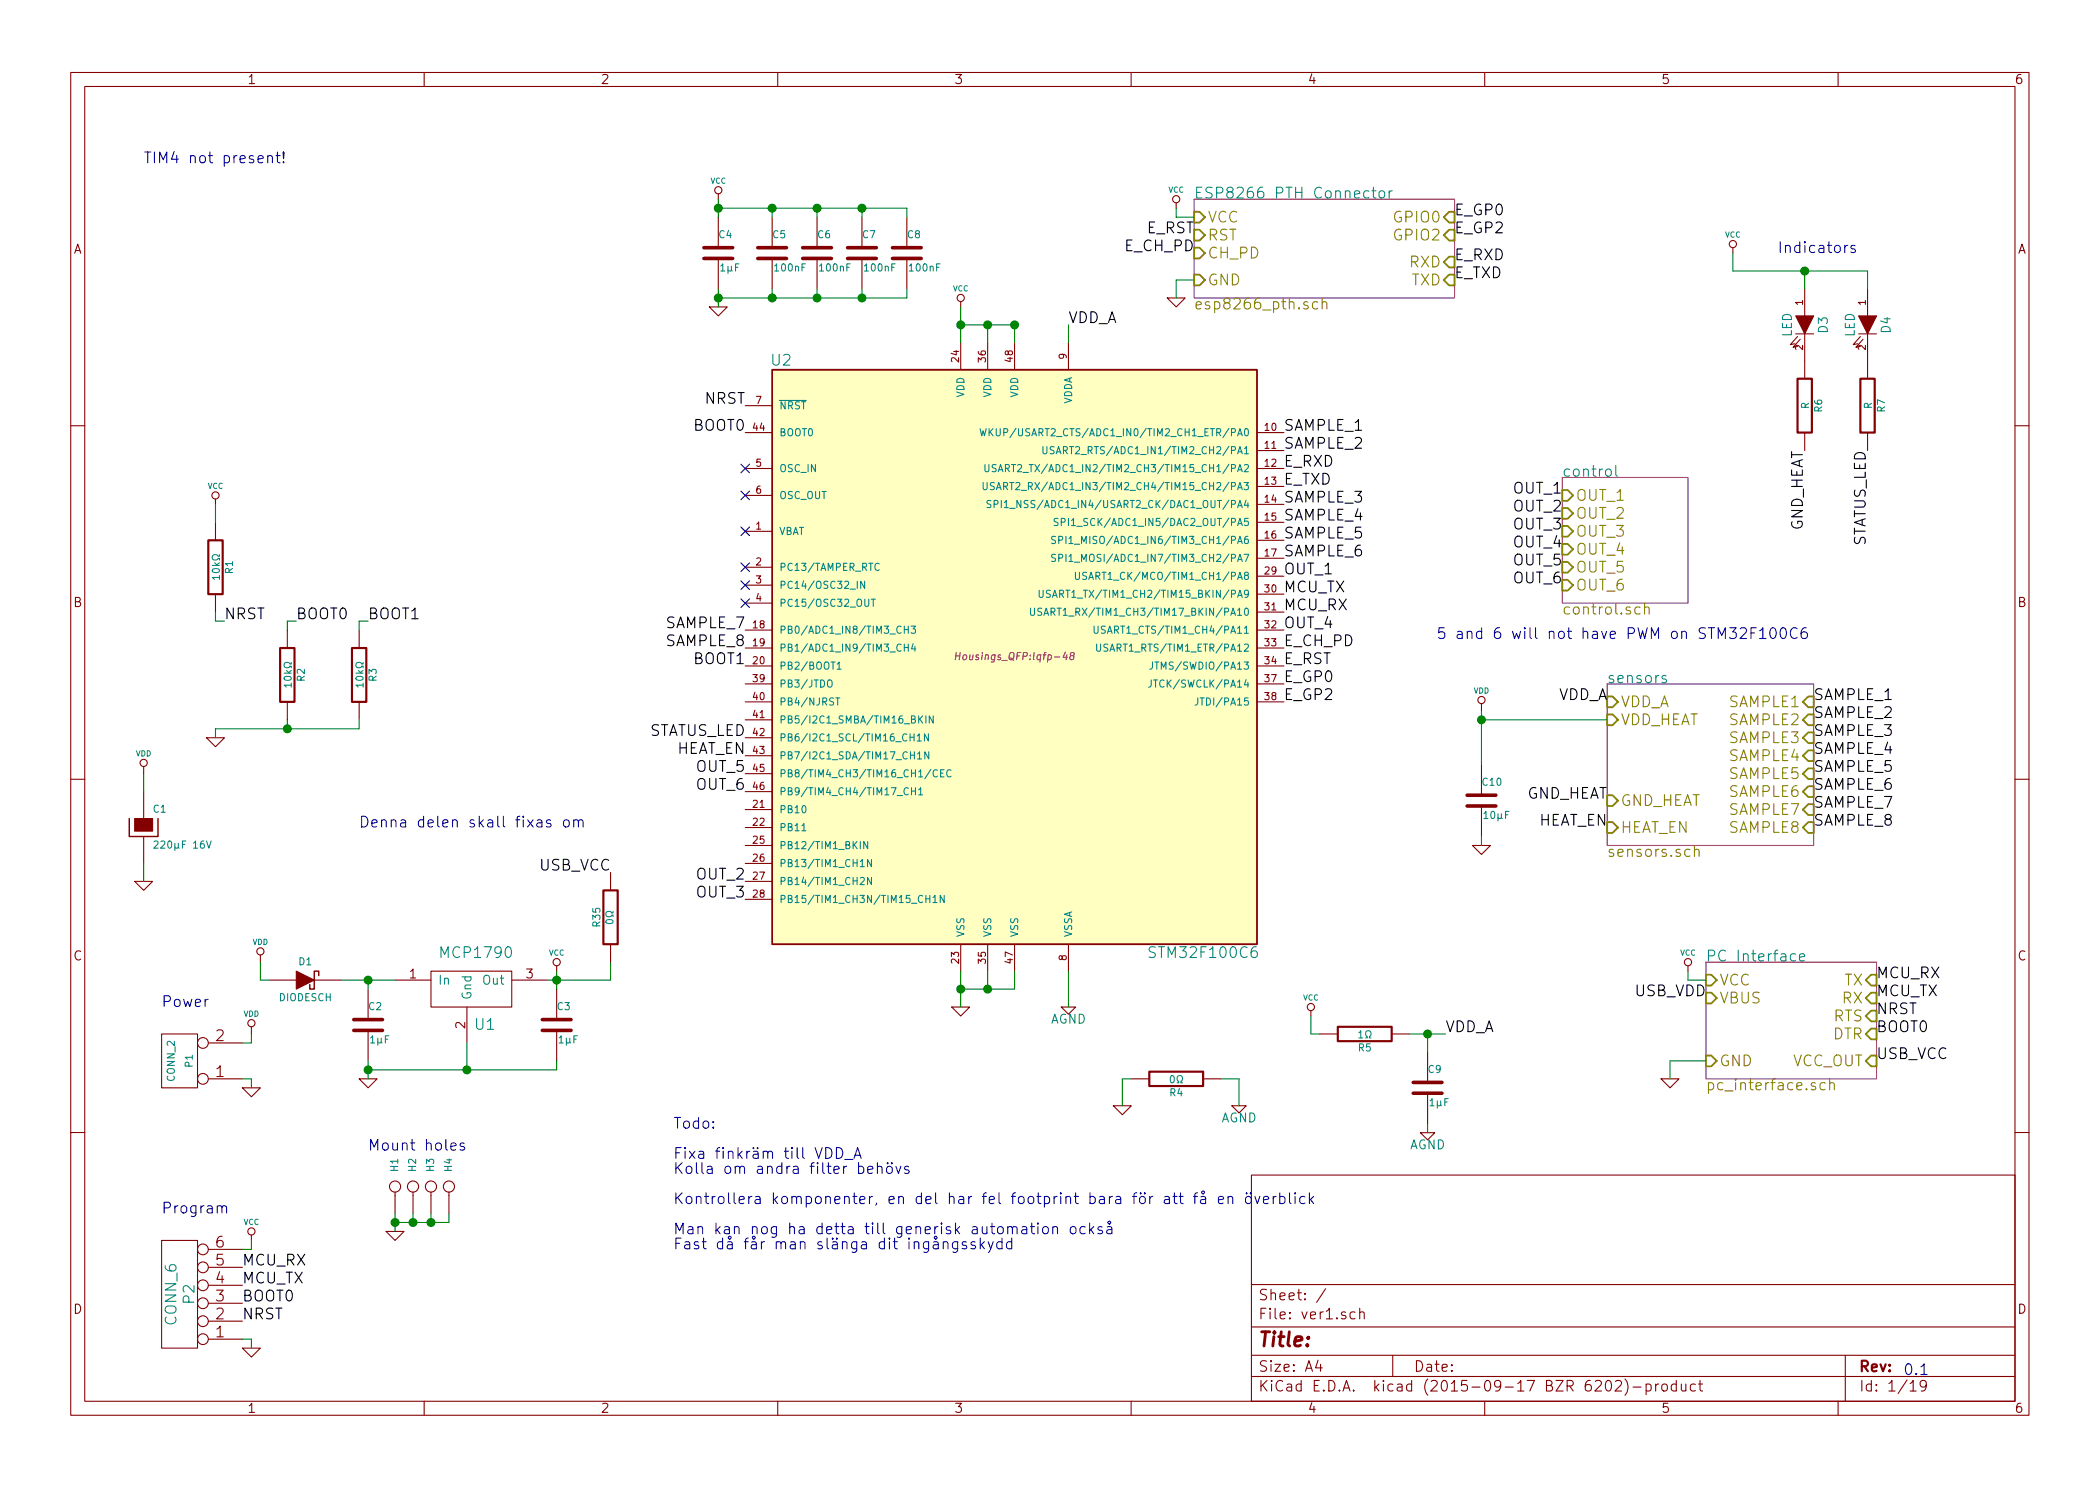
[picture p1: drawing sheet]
EESchema Schematic File Version 2
LIBS:power
LIBS:device
LIBS:transistors
LIBS:conn
LIBS:linear
LIBS:regul
LIBS:74xx
LIBS:cmos4000
LIBS:adc-dac
LIBS:memory
LIBS:xilinx
LIBS:special
LIBS:microcontrollers
LIBS:dsp
LIBS:microchip
LIBS:analog_switches
LIBS:motorola
LIBS:texas
LIBS:intel
LIBS:audio
LIBS:interface
LIBS:digital-audio
LIBS:philips
LIBS:display
LIBS:cypress
LIBS:siliconi
LIBS:opto
LIBS:atmel
LIBS:contrib
LIBS:valves
LIBS:stm32
LIBS:vreg
LIBS:ft231x
LIBS:usb_micro_b
LIBS:w_connectors
LIBS:ver1-cache
EELAYER 25 0
EELAYER END
$Descr A4 11693 8268
encoding utf-8
Sheet 1 19
Title ""
Date ""
Rev ""
Comp ""
Comment1 ""
Comment2 ""
Comment3 ""
Comment4 ""
$EndDescr
$Comp
L STM32F100C6 U2
U 1 1
P 5650 3650
F 0 "U2" H 4350 5300 60  0000 C CNN
F 1 "STM32F100C6" H 6700 2000 60  0000 C CNN
F 2 "Housings_QFP:lqfp-48" H 5650 3650 40  0000 C CIN
F 3 "" H 5650 3650 60  0000 C CNN
	1    5650 3650
	1    0    0    -1  
$EndComp
Text Label 7150 3400 0    60   ~ 0
MCU_RX
Text Label 7150 3300 0    60   ~ 0
MCU_TX
$Comp
L GND #PWR01
U 1 1
P 5350 5600
F 0 "#PWR01" H 5350 5600 30  0001 C CNN
F 1 "GND" H 5350 5530 30  0001 C CNN
F 2 "" H 5350 5600 60  0000 C CNN
F 3 "" H 5350 5600 60  0000 C CNN
	1    5350 5600
	1    0    0    -1  
$EndComp
$Comp
L VCC #PWR02
U 1 1
P 5350 1700
F 0 "#PWR02" H 5350 1800 30  0001 C CNN
F 1 "VCC" H 5350 1800 30  0000 C CNN
F 2 "" H 5350 1700 60  0000 C CNN
F 3 "" H 5350 1700 60  0000 C CNN
	1    5350 1700
	1    0    0    -1  
$EndComp
Text Label 4150 2400 2    60   ~ 0
BOOT0
Text Label 4150 2250 2    60   ~ 0
NRST
Text Label 1250 3450 0    60   ~ 0
NRST
$Comp
L R R3
U 1 1
P 2000 3750
F 0 "R3" V 2080 3750 40  0000 C CNN
F 1 "10kΩ" V 2007 3751 40  0000 C CNN
F 2 "SMD_Packages:SMD-0603_r" V 1930 3750 30  0001 C CNN
F 3 "" H 2000 3750 30  0000 C CNN
	1    2000 3750
	1    0    0    -1  
$EndComp
Text Label 4150 3700 2    60   ~ 0
BOOT1
Text Label 2050 3450 0    60   ~ 0
BOOT1
Text Label 1650 3450 0    60   ~ 0
BOOT0
$Comp
L R R1
U 1 1
P 1200 3150
F 0 "R1" V 1280 3150 40  0000 C CNN
F 1 "10kΩ" V 1207 3151 40  0000 C CNN
F 2 "SMD_Packages:SMD-0603_r" V 1130 3150 30  0001 C CNN
F 3 "" H 1200 3150 30  0000 C CNN
	1    1200 3150
	1    0    0    -1  
$EndComp
$Comp
L R R2
U 1 1
P 1600 3750
F 0 "R2" V 1680 3750 40  0000 C CNN
F 1 "10kΩ" V 1607 3751 40  0000 C CNN
F 2 "SMD_Packages:SMD-0603_r" V 1530 3750 30  0001 C CNN
F 3 "" H 1600 3750 30  0000 C CNN
	1    1600 3750
	1    0    0    -1  
$EndComp
$Comp
L GND #PWR03
U 1 1
P 1200 4100
F 0 "#PWR03" H 1200 4100 30  0001 C CNN
F 1 "GND" H 1200 4030 30  0001 C CNN
F 2 "" H 1200 4100 60  0000 C CNN
F 3 "" H 1200 4100 60  0000 C CNN
	1    1200 4100
	1    0    0    -1  
$EndComp
$Comp
L VCC #PWR04
U 1 1
P 1200 2800
F 0 "#PWR04" H 1200 2900 30  0001 C CNN
F 1 "VCC" H 1200 2900 30  0000 C CNN
F 2 "" H 1200 2800 60  0000 C CNN
F 3 "" H 1200 2800 60  0000 C CNN
	1    1200 2800
	1    0    0    -1  
$EndComp
$Comp
L GND #PWR05
U 1 1
P 4000 1700
F 0 "#PWR05" H 4000 1700 30  0001 C CNN
F 1 "GND" H 4000 1630 30  0001 C CNN
F 2 "" H 4000 1700 60  0000 C CNN
F 3 "" H 4000 1700 60  0000 C CNN
	1    4000 1700
	1    0    0    -1  
$EndComp
$Comp
L VCC #PWR06
U 1 1
P 4000 1100
F 0 "#PWR06" H 4000 1200 30  0001 C CNN
F 1 "VCC" H 4000 1200 30  0000 C CNN
F 2 "" H 4000 1100 60  0000 C CNN
F 3 "" H 4000 1100 60  0000 C CNN
	1    4000 1100
	1    0    0    -1  
$EndComp
$Comp
L C C5
U 1 1
P 4300 1400
F 0 "C5" H 4300 1500 40  0000 L CNN
F 1 "100nF" H 4306 1315 40  0000 L CNN
F 2 "SMD_Packages:SMD-0603_c" H 4338 1250 30  0001 C CNN
F 3 "" H 4300 1400 60  0000 C CNN
	1    4300 1400
	1    0    0    -1  
$EndComp
$Comp
L C C4
U 1 1
P 4000 1400
F 0 "C4" H 4000 1500 40  0000 L CNN
F 1 "1µF" H 4006 1315 40  0000 L CNN
F 2 "SMD_Packages:SMD-0603_c" H 4038 1250 30  0001 C CNN
F 3 "" H 4000 1400 60  0000 C CNN
	1    4000 1400
	1    0    0    -1  
$EndComp
$Comp
L C C6
U 1 1
P 4550 1400
F 0 "C6" H 4550 1500 40  0000 L CNN
F 1 "100nF" H 4556 1315 40  0000 L CNN
F 2 "SMD_Packages:SMD-0603_c" H 4588 1250 30  0001 C CNN
F 3 "" H 4550 1400 60  0000 C CNN
	1    4550 1400
	1    0    0    -1  
$EndComp
$Comp
L C C7
U 1 1
P 4800 1400
F 0 "C7" H 4800 1500 40  0000 L CNN
F 1 "100nF" H 4806 1315 40  0000 L CNN
F 2 "SMD_Packages:SMD-0603_c" H 4838 1250 30  0001 C CNN
F 3 "" H 4800 1400 60  0000 C CNN
	1    4800 1400
	1    0    0    -1  
$EndComp
$Comp
L C C8
U 1 1
P 5050 1400
F 0 "C8" H 5050 1500 40  0000 L CNN
F 1 "100nF" H 5056 1315 40  0000 L CNN
F 2 "SMD_Packages:SMD-0603_c" H 5088 1250 30  0001 C CNN
F 3 "" H 5050 1400 60  0000 C CNN
	1    5050 1400
	1    0    0    -1  
$EndComp
$Comp
L VCC #PWR07
U 1 1
P 3100 5400
F 0 "#PWR07" H 3100 5500 30  0001 C CNN
F 1 "VCC" H 3100 5500 30  0000 C CNN
F 2 "" H 3100 5400 60  0000 C CNN
F 3 "" H 3100 5400 60  0000 C CNN
	1    3100 5400
	1    0    0    -1  
$EndComp
$Comp
L GND #PWR08
U 1 1
P 2050 6000
F 0 "#PWR08" H 2050 6000 30  0001 C CNN
F 1 "GND" H 2050 5930 30  0001 C CNN
F 2 "" H 2050 6000 60  0000 C CNN
F 3 "" H 2050 6000 60  0000 C CNN
	1    2050 6000
	1    0    0    -1  
$EndComp
$Comp
L CONN_6 P2
U 1 1
P 1000 7200
F 0 "P2" V 950 7200 60  0000 C CNN
F 1 "CONN_6" V 1050 7200 60  0000 C CNN
F 2 "w_conn_jst-ph:b6b-ph-kl" H 1000 7200 60  0001 C CNN
F 3 "" H 1000 7200 60  0000 C CNN
	1    1000 7200
	-1   0    0    1   
$EndComp
$Comp
L GND #PWR09
U 1 1
P 1400 7500
F 0 "#PWR09" H 1400 7500 30  0001 C CNN
F 1 "GND" H 1400 7430 30  0001 C CNN
F 2 "" H 1400 7500 60  0000 C CNN
F 3 "" H 1400 7500 60  0000 C CNN
	1    1400 7500
	1    0    0    -1  
$EndComp
Text Label 1350 7350 0    60   ~ 0
NRST
Text Label 1350 7250 0    60   ~ 0
BOOT0
Text Label 1350 7150 0    60   ~ 0
MCU_TX
Text Label 1350 7050 0    60   ~ 0
MCU_RX
$Comp
L VCC #PWR010
U 1 1
P 1400 6900
F 0 "#PWR010" H 1400 7000 30  0001 C CNN
F 1 "VCC" H 1400 7000 30  0000 C CNN
F 2 "" H 1400 6900 60  0000 C CNN
F 3 "" H 1400 6900 60  0000 C CNN
	1    1400 6900
	1    0    0    -1  
$EndComp
Text Notes 900  6750 0    60   ~ 0
Program
$Comp
L CONN_2 P1
U 1 1
P 1000 5900
F 0 "P1" V 950 5900 40  0000 C CNN
F 1 "CONN_2" V 1050 5900 40  0000 C CNN
F 2 "Connect:bornier2" H 1000 5900 60  0001 C CNN
F 3 "" H 1000 5900 60  0000 C CNN
	1    1000 5900
	-1   0    0    1   
$EndComp
Text Notes 900  5600 0    60   ~ 0
Power
$Comp
L GND #PWR011
U 1 1
P 1400 6050
F 0 "#PWR011" H 1400 6050 30  0001 C CNN
F 1 "GND" H 1400 5980 30  0001 C CNN
F 2 "" H 1400 6050 60  0000 C CNN
F 3 "" H 1400 6050 60  0000 C CNN
	1    1400 6050
	1    0    0    -1  
$EndComp
$Comp
L VDD #PWR012
U 1 1
P 1400 5750
F 0 "#PWR012" H 1400 5850 30  0001 C CNN
F 1 "VDD" H 1400 5860 30  0000 C CNN
F 2 "" H 1400 5750 60  0000 C CNN
F 3 "" H 1400 5750 60  0000 C CNN
	1    1400 5750
	1    0    0    -1  
$EndComp
Text Notes 800  900  0    60   ~ 0
TIM4 not present!
Text Notes 10600 7650 0    60   ~ 0
0.1
$Comp
L VCC #PWR013
U 1 1
P 9650 1400
F 0 "#PWR013" H 9650 1500 30  0001 C CNN
F 1 "VCC" H 9650 1500 30  0000 C CNN
F 2 "" H 9650 1400 60  0000 C CNN
F 3 "" H 9650 1400 60  0000 C CNN
	1    9650 1400
	1    0    0    -1  
$EndComp
Text Notes 9900 1400 0    60   ~ 0
Indicators\n
$Sheet
S 9500 5350 950  650 
U 55A2868D
F0 "PC Interface" 60
F1 "pc_interface.sch" 60
F2 "GND" I L 9500 5900 60 
F3 "VCC" I L 9500 5450 60 
F4 "VBUS" I L 9500 5550 60 
F5 "TX" I R 10450 5450 60 
F6 "RX" I R 10450 5550 60 
F7 "RTS" I R 10450 5650 60 
F8 "DTR" I R 10450 5750 60 
F9 "VCC_OUT" I R 10450 5900 60 
$EndSheet
Text Label 10450 5450 0    60   ~ 0
MCU_RX
Text Label 10450 5550 0    60   ~ 0
MCU_TX
Text Label 10450 5750 0    60   ~ 0
BOOT0
Text Label 10450 5650 0    60   ~ 0
NRST
$Comp
L GND #PWR014
U 1 1
P 9300 6000
F 0 "#PWR014" H 9300 6000 30  0001 C CNN
F 1 "GND" H 9300 5930 30  0001 C CNN
F 2 "" H 9300 6000 60  0000 C CNN
F 3 "" H 9300 6000 60  0000 C CNN
	1    9300 6000
	1    0    0    -1  
$EndComp
$Comp
L VCC #PWR015
U 1 1
P 9400 5400
F 0 "#PWR015" H 9400 5500 30  0001 C CNN
F 1 "VCC" H 9400 5500 30  0000 C CNN
F 2 "" H 9400 5400 60  0000 C CNN
F 3 "" H 9400 5400 60  0000 C CNN
	1    9400 5400
	1    0    0    -1  
$EndComp
Text Label 9500 5550 2    60   ~ 0
USB_VDD
$Sheet
S 6650 1100 1450 550 
U 55A636C7
F0 "ESP8266 PTH Connector" 60
F1 "esp8266_pth.sch" 60
F2 "RXD" I R 8100 1450 60 
F3 "GPIO0" I R 8100 1200 60 
F4 "GPIO2" I R 8100 1300 60 
F5 "GND" I L 6650 1550 60 
F6 "TXD" I R 8100 1550 60 
F7 "CH_PD" I L 6650 1400 60 
F8 "RST" I L 6650 1300 60 
F9 "VCC" I L 6650 1200 60 
$EndSheet
$Comp
L VCC #PWR016
U 1 1
P 6550 1150
F 0 "#PWR016" H 6550 1250 30  0001 C CNN
F 1 "VCC" H 6550 1250 30  0000 C CNN
F 2 "" H 6550 1150 60  0000 C CNN
F 3 "" H 6550 1150 60  0000 C CNN
	1    6550 1150
	1    0    0    -1  
$EndComp
$Comp
L GND #PWR017
U 1 1
P 6550 1650
F 0 "#PWR017" H 6550 1650 30  0001 C CNN
F 1 "GND" H 6550 1580 30  0001 C CNN
F 2 "" H 6550 1650 60  0000 C CNN
F 3 "" H 6550 1650 60  0000 C CNN
	1    6550 1650
	1    0    0    -1  
$EndComp
$Comp
L CP C1
U 1 1
P 800 4600
F 0 "C1" H 850 4700 40  0000 L CNN
F 1 "220µF 16V" H 850 4500 40  0000 L CNN
F 2 "Capacitors_SMD:c_elec_6.3x7.7" H 900 4450 30  0001 C CNN
F 3 "" H 800 4600 300 0000 C CNN
F 4 "647-UUR1C221MCL6GS" H 800 4600 60  0001 C CNN "Mouser"
	1    800  4600
	1    0    0    -1  
$EndComp
$Comp
L VDD #PWR018
U 1 1
P 800 4300
F 0 "#PWR018" H 800 4400 30  0001 C CNN
F 1 "VDD" H 800 4410 30  0000 C CNN
F 2 "" H 800 4300 60  0000 C CNN
F 3 "" H 800 4300 60  0000 C CNN
	1    800  4300
	1    0    0    -1  
$EndComp
$Comp
L GND #PWR019
U 1 1
P 800 4900
F 0 "#PWR019" H 800 4900 30  0001 C CNN
F 1 "GND" H 800 4830 30  0001 C CNN
F 2 "" H 800 4900 60  0000 C CNN
F 3 "" H 800 4900 60  0000 C CNN
	1    800  4900
	1    0    0    -1  
$EndComp
NoConn ~ 4150 3350
NoConn ~ 4150 3250
NoConn ~ 4150 3150
NoConn ~ 4150 2950
NoConn ~ 4150 2600
NoConn ~ 4150 2750
$Comp
L CONN_1 H1
U 1 1
P 2200 6600
F 0 "H1" H 2280 6600 40  0000 L CNN
F 1 "CONN_1" H 2200 6655 30  0001 C CNN
F 2 "Pin_Headers:Pin_Header_Straight_1x01" H 2200 6600 60  0001 C CNN
F 3 "" H 2200 6600 60  0000 C CNN
	1    2200 6600
	0    -1   -1   0   
$EndComp
$Comp
L CONN_1 H2
U 1 1
P 2300 6600
F 0 "H2" H 2380 6600 40  0000 L CNN
F 1 "CONN_1" H 2300 6655 30  0001 C CNN
F 2 "Pin_Headers:Pin_Header_Straight_1x01" H 2300 6600 60  0001 C CNN
F 3 "" H 2300 6600 60  0000 C CNN
	1    2300 6600
	0    -1   -1   0   
$EndComp
$Comp
L CONN_1 H3
U 1 1
P 2400 6600
F 0 "H3" H 2480 6600 40  0000 L CNN
F 1 "CONN_1" H 2400 6655 30  0001 C CNN
F 2 "Pin_Headers:Pin_Header_Straight_1x01" H 2400 6600 60  0001 C CNN
F 3 "" H 2400 6600 60  0000 C CNN
	1    2400 6600
	0    -1   -1   0   
$EndComp
$Comp
L CONN_1 H4
U 1 1
P 2500 6600
F 0 "H4" H 2580 6600 40  0000 L CNN
F 1 "CONN_1" H 2500 6655 30  0001 C CNN
F 2 "Pin_Headers:Pin_Header_Straight_1x01" H 2500 6600 60  0001 C CNN
F 3 "" H 2500 6600 60  0000 C CNN
	1    2500 6600
	0    -1   -1   0   
$EndComp
$Comp
L GND #PWR020
U 1 1
P 2200 6850
F 0 "#PWR020" H 2200 6850 30  0001 C CNN
F 1 "GND" H 2200 6780 30  0001 C CNN
F 2 "" H 2200 6850 60  0000 C CNN
F 3 "" H 2200 6850 60  0000 C CNN
	1    2200 6850
	1    0    0    -1  
$EndComp
Text Notes 2050 6400 0    60   ~ 0
Mount holes\n
$Comp
L LED D4
U 1 1
P 10400 1800
F 0 "D4" H 10400 1900 50  0000 C CNN
F 1 "LED" H 10400 1700 50  0000 C CNN
F 2 "LEDs:LED-0603" H 10400 1800 60  0001 C CNN
F 3 "" H 10400 1800 60  0000 C CNN
	1    10400 1800
	0    1    1    0   
$EndComp
Text Label 4150 4100 2    60   ~ 0
STATUS_LED
Text Label 10400 2500 3    60   ~ 0
STATUS_LED
$Comp
L R R7
U 1 1
P 10400 2250
F 0 "R7" V 10480 2250 40  0000 C CNN
F 1 "R" V 10407 2251 40  0000 C CNN
F 2 "SMD_Packages:SMD-0603_r" V 10330 2250 30  0001 C CNN
F 3 "" H 10400 2250 30  0000 C CNN
	1    10400 2250
	1    0    0    -1  
$EndComp
$Comp
L AGND #PWR021
U 1 1
P 5950 5600
F 0 "#PWR021" H 5950 5600 40  0001 C CNN
F 1 "AGND" H 5950 5530 50  0000 C CNN
F 2 "" H 5950 5600 60  0000 C CNN
F 3 "" H 5950 5600 60  0000 C CNN
	1    5950 5600
	1    0    0    -1  
$EndComp
Text Label 6650 1300 2    60   ~ 0
E_RST
Text Label 6650 1400 2    60   ~ 0
E_CH_PD
Text Label 8100 1200 0    60   ~ 0
E_GP0
Text Label 8100 1300 0    60   ~ 0
E_GP2
Text Label 8100 1450 0    60   ~ 0
E_RXD
Text Label 8100 1550 0    60   ~ 0
E_TXD
Text Label 7150 2600 0    60   ~ 0
E_RXD
Text Label 7150 2700 0    60   ~ 0
E_TXD
$Sheet
S 8950 3800 1150 900 
U 55F1FE4A
F0 "sensors" 60
F1 "sensors.sch" 60
F2 "VDD_A" I L 8950 3900 60 
F3 "VDD_HEAT" I L 8950 4000 60 
F4 "SAMPLE1" I R 10100 3900 60 
F5 "SAMPLE2" I R 10100 4000 60 
F6 "SAMPLE3" I R 10100 4100 60 
F7 "SAMPLE4" I R 10100 4200 60 
F8 "SAMPLE5" I R 10100 4300 60 
F9 "SAMPLE6" I R 10100 4400 60 
F10 "SAMPLE7" I R 10100 4500 60 
F11 "SAMPLE8" I R 10100 4600 60 
F12 "HEAT_EN" I L 8950 4600 60 
F13 "GND_HEAT" I L 8950 4450 60 
$EndSheet
Text Label 7150 2400 0    60   ~ 0
SAMPLE_1
Text Label 7150 2500 0    60   ~ 0
SAMPLE_2
Text Label 7150 2800 0    60   ~ 0
SAMPLE_3
Text Label 7150 2900 0    60   ~ 0
SAMPLE_4
Text Label 7150 3000 0    60   ~ 0
SAMPLE_5
Text Label 7150 3100 0    60   ~ 0
SAMPLE_6
Text Label 4150 3500 2    60   ~ 0
SAMPLE_7
Text Label 4150 3600 2    60   ~ 0
SAMPLE_8
Text Label 10100 3900 0    60   ~ 0
SAMPLE_1
Text Label 10100 4000 0    60   ~ 0
SAMPLE_2
Text Label 10100 4100 0    60   ~ 0
SAMPLE_3
Text Label 10100 4200 0    60   ~ 0
SAMPLE_4
Text Label 10100 4300 0    60   ~ 0
SAMPLE_5
Text Label 10100 4400 0    60   ~ 0
SAMPLE_6
Text Label 10100 4500 0    60   ~ 0
SAMPLE_7
Text Label 10100 4600 0    60   ~ 0
SAMPLE_8
Text Label 4150 4200 2    60   ~ 0
HEAT_EN
Text Label 8950 4600 2    60   ~ 0
HEAT_EN
$Comp
L LED D3
U 1 1
P 10050 1800
F 0 "D3" H 10050 1900 50  0000 C CNN
F 1 "LED" H 10050 1700 50  0000 C CNN
F 2 "LEDs:LED-0603" H 10050 1800 60  0001 C CNN
F 3 "" H 10050 1800 60  0000 C CNN
	1    10050 1800
	0    1    1    0   
$EndComp
$Comp
L R R6
U 1 1
P 10050 2250
F 0 "R6" V 10130 2250 40  0000 C CNN
F 1 "R" V 10057 2251 40  0000 C CNN
F 2 "SMD_Packages:SMD-0603_r" V 9980 2250 30  0001 C CNN
F 3 "" H 10050 2250 30  0000 C CNN
	1    10050 2250
	1    0    0    -1  
$EndComp
Text Label 8950 4450 2    60   ~ 0
GND_HEAT
Text Label 10050 2500 3    60   ~ 0
GND_HEAT
$Comp
L C C10
U 1 1
P 8250 4450
F 0 "C10" H 8250 4550 40  0000 L CNN
F 1 "10µF" H 8256 4365 40  0000 L CNN
F 2 "SMD_Packages:SMD-1210" H 8288 4300 30  0001 C CNN
F 3 "" H 8250 4450 60  0000 C CNN
	1    8250 4450
	1    0    0    -1  
$EndComp
$Comp
L GND #PWR022
U 1 1
P 8250 4700
F 0 "#PWR022" H 8250 4700 30  0001 C CNN
F 1 "GND" H 8250 4630 30  0001 C CNN
F 2 "" H 8250 4700 60  0000 C CNN
F 3 "" H 8250 4700 60  0000 C CNN
	1    8250 4700
	1    0    0    -1  
$EndComp
$Sheet
S 8700 2650 700  700 
U 55F35C70
F0 "control" 60
F1 "control.sch" 60
F2 "OUT_1" I L 8700 2750 60 
F3 "OUT_2" I L 8700 2850 60 
F4 "OUT_3" I L 8700 2950 60 
F5 "OUT_4" I L 8700 3050 60 
F6 "OUT_5" I L 8700 3150 60 
F7 "OUT_6" I L 8700 3250 60 
$EndSheet
Text Label 8700 2750 2    60   ~ 0
OUT_1
Text Label 8700 2850 2    60   ~ 0
OUT_2
Text Label 8700 2950 2    60   ~ 0
OUT_3
Text Label 8700 3050 2    60   ~ 0
OUT_4
Text Label 8700 3150 2    60   ~ 0
OUT_5
Text Label 8700 3250 2    60   ~ 0
OUT_6
Text Label 7150 3200 0    60   ~ 0
OUT_1
Text Label 4150 4900 2    60   ~ 0
OUT_2
Text Label 4150 5000 2    60   ~ 0
OUT_3
Text Label 7150 3500 0    60   ~ 0
OUT_4
Text Label 4150 4300 2    60   ~ 0
OUT_5
Text Label 4150 4400 2    60   ~ 0
OUT_6
Text Notes 8000 3550 0    60   ~ 0
5 and 6 will not have PWM on STM32F100C6
Text Notes 2000 4600 0    60   ~ 0
Denna delen skall fixas om\n
Text Notes 3750 6950 0    60   ~ 0
Todo:\n\nFixa finkräm till VDD_A\nKolla om andra filter behövs\n\nKontrollera komponenter, en del har fel footprint bara för att få en överblick\n\nMan kan nog ha detta till generisk automation också\nFast då får man slänga dit ingångsskydd\n
Text Label 7150 3700 0    60   ~ 0
E_RST
Text Label 7150 3600 0    60   ~ 0
E_CH_PD
Text Label 7150 3800 0    60   ~ 0
E_GP0
Text Label 7150 3900 0    60   ~ 0
E_GP2
Text Label 10450 5900 0    60   ~ 0
USB_VCC
Text Label 3400 4850 2    60   ~ 0
USB_VCC
$Comp
L VDD #PWR023
U 1 1
P 1450 5350
F 0 "#PWR023" H 1450 5450 30  0001 C CNN
F 1 "VDD" H 1450 5460 30  0000 C CNN
F 2 "" H 1450 5350 60  0000 C CNN
F 3 "" H 1450 5350 60  0000 C CNN
	1    1450 5350
	1    0    0    -1  
$EndComp
$Comp
L VREG_1:in_2:gnd_3:out U1
U 1 1
P 2600 5500
F 0 "U1" H 2700 5300 60  0000 C CNN
F 1 "MCP1790" H 2650 5700 60  0000 C CNN
F 2 "SMD_Packages:SOT-223" H 3200 5850 60  0001 C CNN
F 3 "" H 3200 5850 60  0000 C CNN
	1    2600 5500
	1    0    0    -1  
$EndComp
$Comp
L C C2
U 1 1
P 2050 5700
F 0 "C2" H 2050 5800 40  0000 L CNN
F 1 "1µF" H 2056 5615 40  0000 L CNN
F 2 "SMD_Packages:SMD-0603_c" H 2088 5550 30  0001 C CNN
F 3 "" H 2050 5700 60  0000 C CNN
	1    2050 5700
	1    0    0    -1  
$EndComp
$Comp
L C C3
U 1 1
P 3100 5700
F 0 "C3" H 3100 5800 40  0000 L CNN
F 1 "1µF" H 3106 5615 40  0000 L CNN
F 2 "SMD_Packages:SMD-0603_c" H 3138 5550 30  0001 C CNN
F 3 "" H 3100 5700 60  0000 C CNN
	1    3100 5700
	1    0    0    -1  
$EndComp
$Comp
L DIODESCH D1
U 1 1
P 1700 5450
F 0 "D1" H 1700 5550 40  0000 C CNN
F 1 "DIODESCH" H 1700 5350 40  0000 C CNN
F 2 "Diodes_SMD:Diode-SMA_Standard" H 1700 5450 60  0001 C CNN
F 3 "" H 1700 5450 60  0000 C CNN
	1    1700 5450
	1    0    0    -1  
$EndComp
Text Label 5950 1800 0    60   ~ 0
VDD_A
Text Label 8950 3900 2    60   ~ 0
VDD_A
Text Label 8050 5750 0    60   ~ 0
VDD_A
$Comp
L VCC #PWR024
U 1 1
P 7300 5650
F 0 "#PWR024" H 7300 5750 30  0001 C CNN
F 1 "VCC" H 7300 5750 30  0000 C CNN
F 2 "" H 7300 5650 60  0000 C CNN
F 3 "" H 7300 5650 60  0000 C CNN
	1    7300 5650
	1    0    0    -1  
$EndComp
$Comp
L C C9
U 1 1
P 7950 6050
F 0 "C9" H 7950 6150 40  0000 L CNN
F 1 "1µF" H 7956 5965 40  0000 L CNN
F 2 "SMD_Packages:SMD-0603_c" H 7988 5900 30  0001 C CNN
F 3 "" H 7950 6050 60  0000 C CNN
	1    7950 6050
	1    0    0    -1  
$EndComp
$Comp
L R R5
U 1 1
P 7600 5750
F 0 "R5" V 7680 5750 40  0000 C CNN
F 1 "1Ω" V 7607 5751 40  0000 C CNN
F 2 "SMD_Packages:SMD-0603_r" V 7530 5750 30  0001 C CNN
F 3 "" H 7600 5750 30  0000 C CNN
	1    7600 5750
	0    1    1    0   
$EndComp
$Comp
L GND #PWR025
U 1 1
P 6250 6150
F 0 "#PWR025" H 6250 6150 30  0001 C CNN
F 1 "GND" H 6250 6080 30  0001 C CNN
F 2 "" H 6250 6150 60  0000 C CNN
F 3 "" H 6250 6150 60  0000 C CNN
	1    6250 6150
	1    0    0    -1  
$EndComp
$Comp
L AGND #PWR026
U 1 1
P 6900 6150
F 0 "#PWR026" H 6900 6150 40  0001 C CNN
F 1 "AGND" H 6900 6080 50  0000 C CNN
F 2 "" H 6900 6150 60  0000 C CNN
F 3 "" H 6900 6150 60  0000 C CNN
	1    6900 6150
	1    0    0    -1  
$EndComp
$Comp
L R R4
U 1 1
P 6550 6000
F 0 "R4" V 6630 6000 40  0000 C CNN
F 1 "0Ω" V 6557 6001 40  0000 C CNN
F 2 "SMD_Packages:SMD-0603_r" V 6480 6000 30  0001 C CNN
F 3 "" H 6550 6000 30  0000 C CNN
	1    6550 6000
	0    1    1    0   
$EndComp
$Comp
L AGND #PWR027
U 1 1
P 7950 6300
F 0 "#PWR027" H 7950 6300 40  0001 C CNN
F 1 "AGND" H 7950 6230 50  0000 C CNN
F 2 "" H 7950 6300 60  0000 C CNN
F 3 "" H 7950 6300 60  0000 C CNN
	1    7950 6300
	1    0    0    -1  
$EndComp
$Comp
L VDD #PWR028
U 1 1
P 8250 3950
F 0 "#PWR028" H 8250 4050 30  0001 C CNN
F 1 "VDD" H 8250 4060 30  0000 C CNN
F 2 "" H 8250 3950 60  0000 C CNN
F 3 "" H 8250 3950 60  0000 C CNN
	1    8250 3950
	1    0    0    -1  
$EndComp
Wire Wire Line
	5350 5400 5350 5600
Connection ~ 5350 5500
Wire Wire Line
	5500 5400 5500 5500
Connection ~ 5500 5500
Wire Wire Line
	5350 1700 5350 1900
Wire Wire Line
	5500 1800 5500 1900
Connection ~ 5350 1800
Wire Wire Line
	5650 1800 5650 1900
Connection ~ 5500 1800
Wire Wire Line
	5950 1800 5950 1900
Connection ~ 5650 1800
Wire Wire Line
	2050 3450 2000 3450
Wire Wire Line
	2000 3450 2000 3500
Wire Wire Line
	1650 3450 1600 3450
Wire Wire Line
	1600 3450 1600 3500
Wire Wire Line
	1250 3450 1200 3450
Wire Wire Line
	1200 3450 1200 3400
Wire Wire Line
	1200 4100 1200 4050
Wire Wire Line
	1200 4050 2000 4050
Wire Wire Line
	1600 4050 1600 4000
Wire Wire Line
	2000 4050 2000 4000
Connection ~ 1600 4050
Wire Wire Line
	1200 2800 1200 2900
Wire Wire Line
	4000 1100 4000 1200
Wire Wire Line
	4000 1150 5050 1150
Wire Wire Line
	5050 1150 5050 1200
Wire Wire Line
	4800 1200 4800 1150
Connection ~ 4800 1150
Wire Wire Line
	4550 1200 4550 1150
Connection ~ 4550 1150
Wire Wire Line
	4300 1200 4300 1150
Connection ~ 4300 1150
Connection ~ 4000 1150
Wire Wire Line
	4000 1600 4000 1700
Wire Wire Line
	4000 1650 5050 1650
Wire Wire Line
	5050 1650 5050 1600
Connection ~ 4000 1650
Wire Wire Line
	4800 1600 4800 1650
Connection ~ 4800 1650
Wire Wire Line
	4550 1600 4550 1650
Connection ~ 4550 1650
Wire Wire Line
	4300 1600 4300 1650
Connection ~ 4300 1650
Connection ~ 2050 5450
Wire Wire Line
	3100 5400 3100 5500
Connection ~ 3100 5450
Wire Wire Line
	2050 5900 2050 6000
Wire Wire Line
	2600 5950 2600 5800
Connection ~ 2050 5950
Wire Wire Line
	3100 5950 3100 5900
Connection ~ 2600 5950
Wire Wire Line
	1350 7450 1400 7450
Wire Wire Line
	1400 7450 1400 7500
Wire Wire Line
	1350 6950 1400 6950
Wire Wire Line
	1400 6950 1400 6900
Wire Wire Line
	1900 5450 2200 5450
Wire Wire Line
	3050 5450 3400 5450
Wire Wire Line
	2050 5950 3100 5950
Wire Wire Line
	1350 6000 1400 6000
Wire Wire Line
	1400 6000 1400 6050
Wire Wire Line
	1350 5800 1400 5800
Wire Wire Line
	1400 5800 1400 5750
Wire Wire Line
	9650 1500 10400 1500
Wire Wire Line
	9500 5450 9400 5450
Wire Wire Line
	9400 5450 9400 5400
Wire Wire Line
	6650 1550 6550 1550
Wire Wire Line
	6550 1550 6550 1650
Wire Wire Line
	6550 1150 6550 1200
Wire Wire Line
	6550 1200 6650 1200
Wire Wire Line
	800  4300 800  4400
Wire Wire Line
	800  4800 800  4900
Wire Wire Line
	2200 6750 2200 6850
Wire Wire Line
	2200 6800 2500 6800
Wire Wire Line
	2500 6800 2500 6750
Connection ~ 2200 6800
Wire Wire Line
	2400 6750 2400 6800
Connection ~ 2400 6800
Wire Wire Line
	2300 6750 2300 6800
Connection ~ 2300 6800
Wire Wire Line
	10400 1500 10400 1600
Wire Wire Line
	5350 5500 5650 5500
Wire Wire Line
	5650 5500 5650 5400
Wire Wire Line
	5950 5400 5950 5600
Wire Wire Line
	9650 1400 9650 1500
Wire Wire Line
	10050 1600 10050 1500
Connection ~ 10050 1500
Wire Wire Line
	8950 4000 8250 4000
Wire Wire Line
	8250 3950 8250 4250
Wire Wire Line
	8250 4650 8250 4700
Wire Wire Line
	9500 5900 9300 5900
Wire Wire Line
	9300 5900 9300 6000
Wire Wire Line
	3400 5450 3400 5350
Wire Wire Line
	2050 5500 2050 5450
Wire Wire Line
	1450 5350 1450 5450
Wire Wire Line
	1450 5450 1500 5450
Wire Wire Line
	5350 1800 5650 1800
Wire Wire Line
	7950 6250 7950 6300
Wire Wire Line
	7850 5750 8050 5750
Wire Wire Line
	7950 5850 7950 5750
Connection ~ 7950 5750
Wire Wire Line
	7350 5750 7300 5750
Wire Wire Line
	7300 5750 7300 5650
Wire Wire Line
	6300 6000 6250 6000
Wire Wire Line
	6250 6000 6250 6150
Wire Wire Line
	6800 6000 6900 6000
Wire Wire Line
	6900 6000 6900 6150
Connection ~ 8250 4000
$Comp
L R R35
U 1 1
P 3400 5100
F 0 "R35" V 3480 5100 40  0000 C CNN
F 1 "0Ω" V 3407 5101 40  0000 C CNN
F 2 "SMD_Packages:SMD-0603_r" V 3330 5100 30  0001 C CNN
F 3 "" H 3400 5100 30  0000 C CNN
	1    3400 5100
	-1   0    0    1   
$EndComp
$EndSCHEMATC
